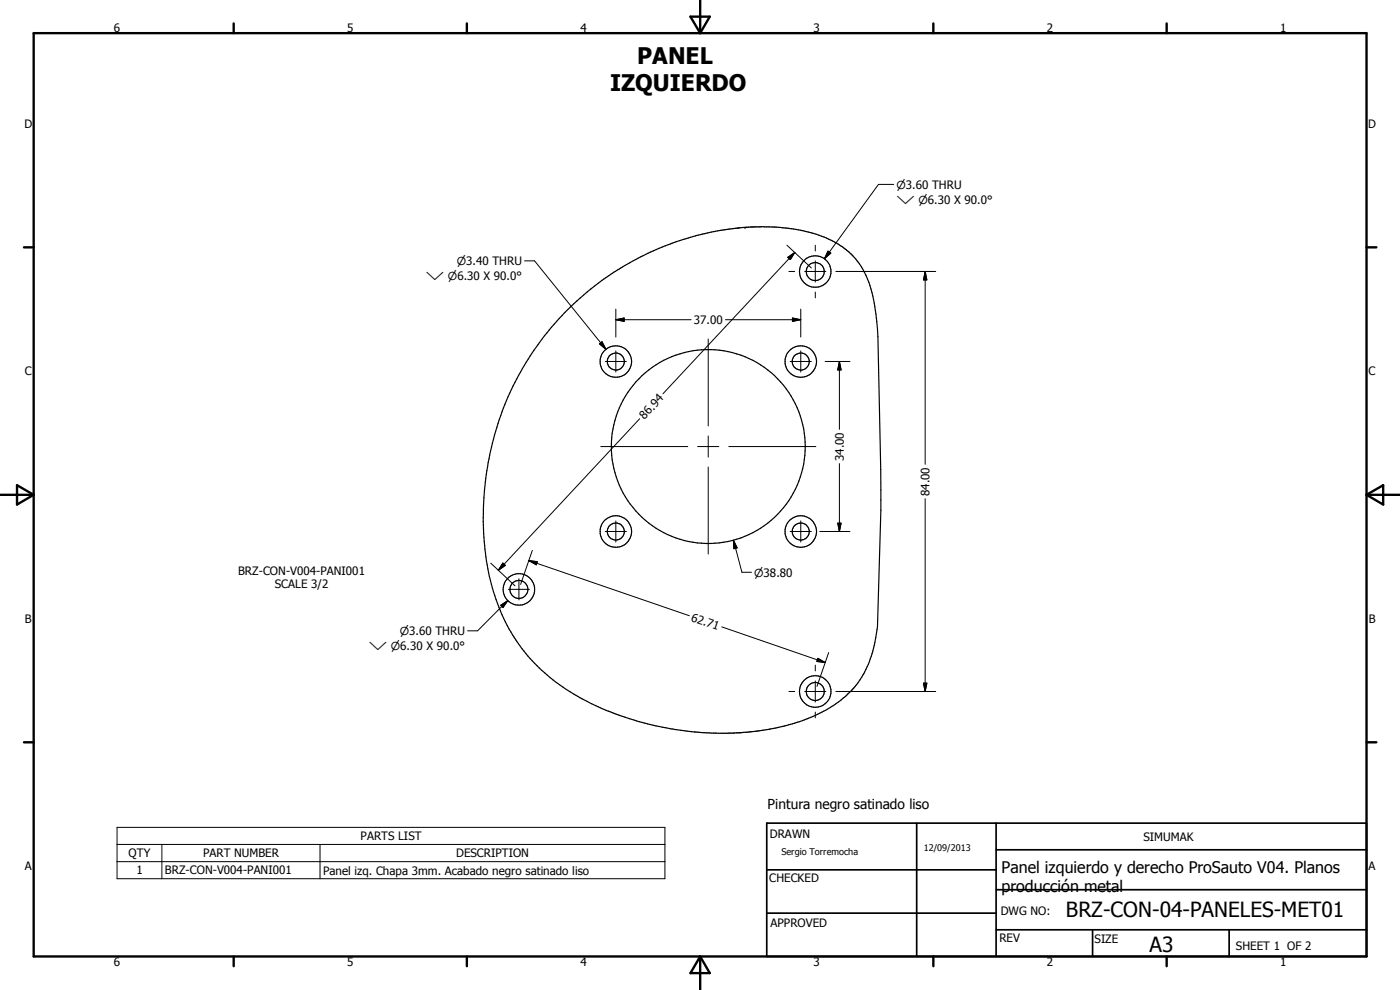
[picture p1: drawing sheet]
<svg xmlns="http://www.w3.org/2000/svg" width="420mm" height="297mm" viewBox="0 0 420 297" stroke-linecap="round" stroke-linejoin="round" font-family="sans-serif">
<g fill="none" stroke="#000" stroke-width=".35">
<path d="M169.5 93.8a82.9 82.9 0 0 1 16.8-13.4l3.8-2.2a84 84 0 0 1 18.6-7.4l9-1.9 5.5-.7 5-.1a55.3 55.3 0 0 1 10 .6l2.1 .4a29.4 29.4 0 0 1 15.3 7.3 25 25 0 0 1 6.8 14.5l1.1 10.1a943.1 943.1 0 0 1-.3 87.8 32.5 32.5 0 0 1-6.6 17.2 38.7 38.7 0 0 1-20.9 11.7l-8 1.6-7.4 .7h-4.7a93.4 93.4 0 0 1-21.3-2.8l-2.5-.7a73.8 73.8 0 0 1-29.2-15.3 51.7 51.7 0 0 1-14.8-24.8 88.1 88.1 0 0 1 21.7-82.6z"/>
<circle cx="244.7" cy="81.5" r="4.7"/>
<circle cx="244.7" cy="81.5" r="2.71"/>
<circle cx="184.8" cy="108.5" r="4.7"/>
<circle cx="184.8" cy="108.5" r="2.55"/>
<circle cx="240.3" cy="108.5" r="4.7"/>
<circle cx="240.3" cy="108.5" r="2.55"/>
<circle cx="212.6" cy="134" r="29.1"/>
<circle cx="184.8" cy="159.5" r="4.7"/>
<circle cx="184.8" cy="159.5" r="2.55"/>
<circle cx="240.3" cy="159.5" r="4.7"/>
<circle cx="240.3" cy="159.5" r="2.55"/>
<circle cx="155.7" cy="176.9" r="4.7"/>
<circle cx="155.7" cy="176.9" r="2.7"/>
<circle cx="244.7" cy="207.5" r="4.7"/>
<circle cx="244.7" cy="207.5" r="2.7"/>
</g>
<circle cx="223.6" cy="68.2" r=".18" fill="#000"/>
<g fill="none" stroke="#000" stroke-width=".71">
<path d="M10.1 9.9h400v277.1h-400zM70.1 7v2.9M140.1 7v2.9M207.2 5h5.8l-2.9 4.9zM210.1 0v9.9M280.1 7v2.9M350.1 7v2.9M7.2 74.2h2.9M410.1 74.2h3M.1 148.5h10M5.1 145.6l5 2.9-5 2.9zM410.1 148.5h10"/>
<path d="M410.1 148.5l5-2.9v5.8zM7.2 222.7h2.9M410.1 222.7h3M70.1 287v2.9M140.1 287v2.9M210.1 287v10M210.1 287l2.9 5h-5.8zM280.1 287v2.9M350.1 287v2.9"/>
</g>
<path d="M230.1 247h180v40h-180zM275.1 247v40M298.9 255h111.2M298.9 247v40M230.1 274h68.8M230.1 261h68.8M298.9 279h111.2M298.9 267h111.2M327.9 279v8M368.9 279v8" fill="none" stroke="#000" stroke-width=".51"/>
<g fill="none" stroke="#000" stroke-width=".3">
<path d="M268.2 55.3h-4.6l-16.2 22.3M157.4 78.3h3l21.5 26.5M236.2 73.6l7.3 6.8M236.4 77.2l2.1-1.5-1.3 2.2zM238.5 75.7l-39.5 42.5M244.7 73.6v1.7M244.7 78.3v6.3M248.5 75.4l.8 .5-1.9 1.7zM184.8 95.9l2.5-.5v1zM184.8 92.8v8.3M184.8 95.9h22.6M217.7 95.9h22.6"/>
<path d="M236.8 81.4h1.7M237.8 95.4l2.5 .5-2.5 .5zM240.3 92.8v8.3M241.5 81.4h6.4M244.7 87.6v1.8M250.9 81.4h29.9M277.7 81.4l.5 2.6h-1.1zM277.7 81.4v57.9M179.9 103.2l.8-.7 1.2 2.3zM181.6 108.5h6.4M184.8 105.3v6.3M212.5 101.7v26.1"/>
<path d="M237.1 108.5h6.4M240.3 105.3v6.3M247.6 108.5h7.5M251.9 108.5l.5 2.5h-1zM251.9 108.5v20.3M180.3 134h26.1M192 125.6l-42.4 45.5M209.4 134h6.3M212.5 130.8v6.4M218.7 134h26.1M251.9 139.1v20.4M181.6 159.5h6.4"/>
<path d="M184.8 156.3v6.3M212.5 140.1v26.1M237.1 159.5h6.4M240.3 156.3v6.3M246 159.5h9.1M251.4 157h1l-.5 2.5zM277.7 149.6v57.9M147.3 169l7.2 6.8M150.9 169l.8 .6-2.1 1.5zM152.6 176.8h6.3M155.7 173.7v6.3M158.7 168.2l2.5 .3-.3 1z"/>
<path d="M158.7 168.2l48.2 16.5M159.8 165.1l-3.6 10.2M220.1 162.1l1.1 2.3-1 .2zM220.1 162.1l2.6 9.6h2.8M150.3 181.6l2.1-1.4-1.5 2.1zM152.4 180.2l-9.1 9.1h-3M216.6 188.1l31.1 10.7M244.7 199.6v1.7M245.4 197.5l2.3 1.3-2.6-.3zM248.7 195.8l-3.5 10.2M236.8 207.5h1.7M241.5 207.5h6.4"/>
<path d="M244.7 204.3v6.4M244.7 213.7v1.7M250.9 207.5h29.9M277.1 205h1.1l-.5 2.5zM35.1 248.2h164.4v15.5h-164.4zM35.1 253.4h164.4M35.1 258.5h164.4M48.6 253.4v10.3M96 253.4v10.3"/>
</g>
<g fill="#000">
<path d="M236.4 77.2l2.1-1.5-1.3 2.2zM248.5 75.4l.8 .5-1.9 1.7zM184.8 95.9l2.5-.5v1zM237.8 95.4l2.5 .5-2.5 .5zM277.7 81.4l.5 2.6h-1.1zM179.9 103.2l.8-.7 1.2 2.3zM251.9 108.5l.5 2.5h-1zM251.4 157h1l-.5 2.5zM150.9 169l.8 .6-2.1 1.5zM158.7 168.2l2.5 .3-.3 1zM220.1 162.1l1.1 2.3-1 .2zM150.3 181.6l2.1-1.4-1.5 2.1z"/>
<path d="M245.4 197.5l2.3 1.3-2.6-.3zM277.1 205h1.1l-.5 2.5z"/>
</g>
<g font-size="6.9">
<text x="191.2" y="19.1">PANEL</text>
<text x="183.1" y="27.4">IZQUIERDO</text>
</g>
<g font-size="6.3">
<text x="319.9" y="275">BRZ-CON-04-PANELES-MET01</text>
<text x="345" y="285.6">A3</text>
</g>
<g font-size="4.8">
<text x="300.6" y="261.8">Panel izquierdo y derecho ProSauto V04. Planos</text>
<text x="300.6" y="267.5">producción metal</text>
</g>
<text font-size="4.1" x="230.4" y="242.8">Pintura negro satinado liso</text>
<g font-size="3.5">
<text x="34.2" y="9.6">6</text>
<text x="104.2" y="9.6">5</text>
<text x="174.2" y="9.6">4</text>
<text x="244.2" y="9.6">3</text>
<text x="314.2" y="9.6">2</text>
<text x="384.2" y="9.6">1</text>
<text x="7.3" y="38.4">D</text>
<text x="410.6" y="38.4">D</text>
<text x="208.3" y="97.2">37.00</text>
<text x="7.4" y="112.6">C</text>
<text x="410.7" y="112.6">C</text>
<text x="193.5" y="126" transform="rotate(-47 193.5 126)">86.94</text>
<text x="253.2" y="138.3" transform="rotate(-90 253.2 138.3)">34.00</text>
<text x="279" y="148.8" transform="rotate(-90 279 148.8)">84.00</text>
<text x="71.5" y="172.4">BRZ-CON-V004-PANI001</text>
<text x="82.5" y="176.6">SCALE 3/2</text>
<text x="7.4" y="186.9">B</text>
<text x="207.3" y="186.2" transform="rotate(19 207.3 186.2)">62.71</text>
<text x="410.8" y="186.9">B</text>
<text x="231" y="251.5">DRAWN</text>
<text x="38.6" y="257.3">QTY</text>
<text x="60.9" y="257.2">PART NUMBER</text>
<text x="108.2" y="252.1">PARTS LIST</text>
<text x="136.9" y="257.3">DESCRIPTION</text>
<text x="343.1" y="252.3">SIMUMAK</text>
<text x="7.4" y="261.1">A</text>
<text x="41" y="262.4">1</text>
<text x="49.5" y="262.4">BRZ-CON-V004-PANI001</text>
<text x="97" y="262.4">Panel izq. Chapa 3mm. Acabado negro satinado liso</text>
<text x="410.7" y="261.1">A</text>
<text x="230.9" y="264.6">CHECKED</text>
<text x="300.3" y="274.5">DWG NO:</text>
<text x="231.3" y="278.3">APPROVED</text>
<text x="299.9" y="282.6">REV</text>
<text x="328.5" y="283.1">SIZE</text>
<text x="370.9" y="285.1">SHEET 1 OF 2</text>
<text x="34.2" y="289.9">6</text>
<text x="104.2" y="289.9">5</text>
<text x="174.2" y="289.9">4</text>
<text x="244.2" y="289.9">3</text>
<text x="314.2" y="289.9">2</text>
<text x="384.2" y="289.9">1</text>
</g>
<g font-size="3.3">
<text x="269" y="56.6">n3.60 THRU</text>
<text x="269" y="61.1">w n6.30 X 90.0°</text>
<text x="137.1" y="79.6">n3.40 THRU</text>
<text x="127.8" y="84">w n6.30 X 90.0°</text>
<text x="226.3" y="173">n38.80</text>
<text x="120" y="190.5">n3.60 THRU</text>
<text x="110.7" y="195">w n6.30 X 90.0°</text>
</g>
<g font-size="2.7">
<text x="234.5" y="256.6">Sergio Torremocha</text>
<text x="277.2" y="255.3">12/09/2013</text>
</g>
</svg>
